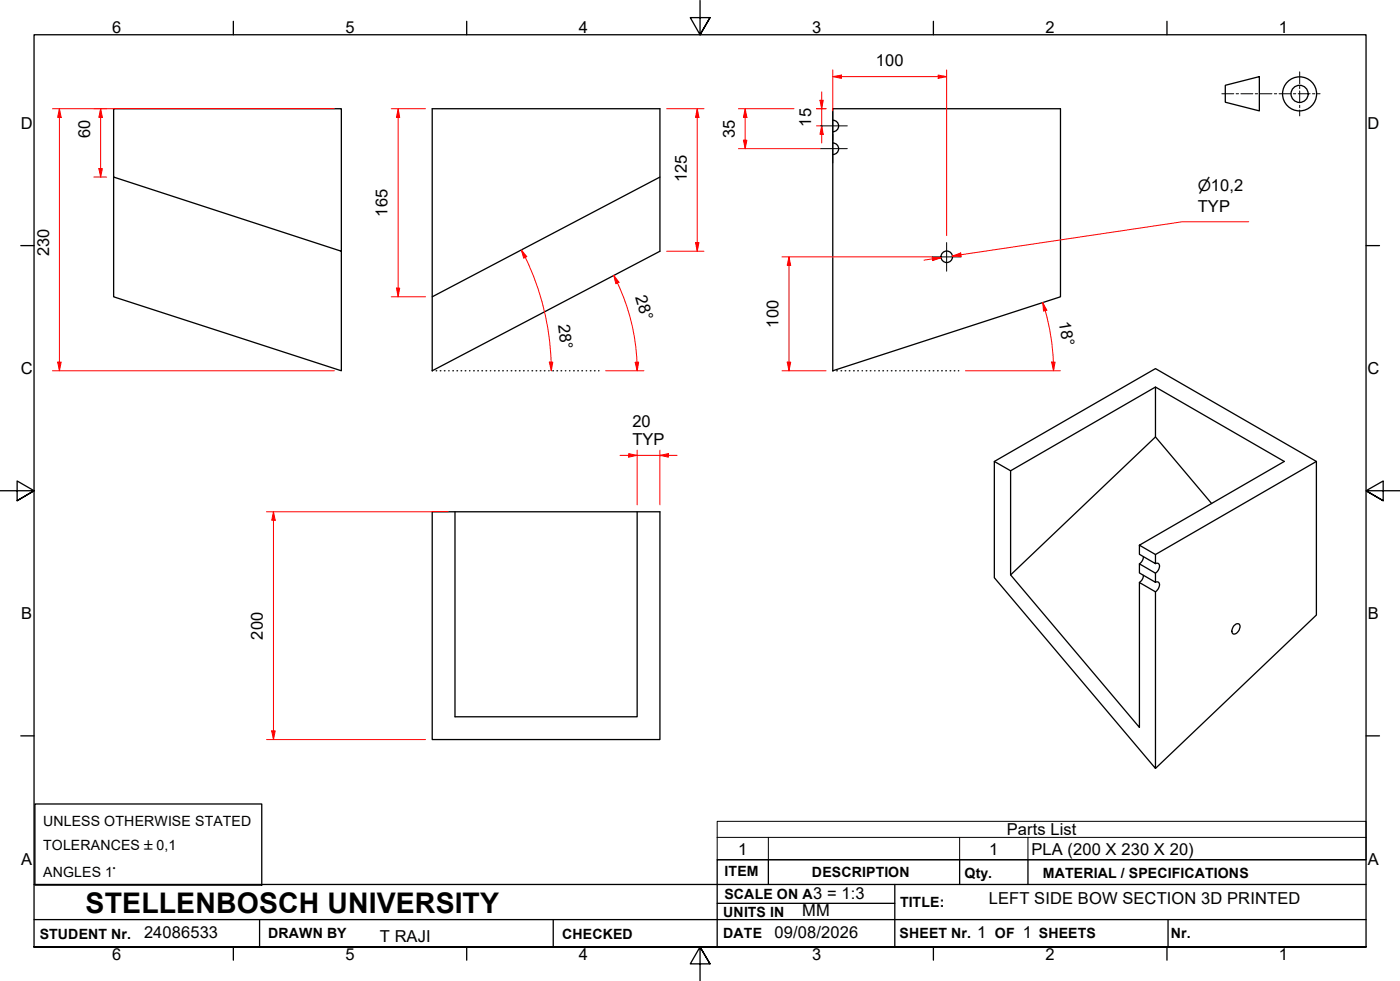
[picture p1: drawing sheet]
<svg xmlns="http://www.w3.org/2000/svg" width="410mm" height="287mm" viewBox="0 0 410 287" stroke-linecap="round" stroke-linejoin="round" font-family="sans-serif">
<!-- layer: Visible Edges(ISO) -->
<g fill="none" stroke="#000" stroke-width=".38">
<path d="M126.6 31.8h66.6v41.7l-66.6 35zM243.8 31.8h66.7v55.1l-66.7 21.6zM243.9 35.2a1.68 1.68 0 0 1 1.7 1.7 1.68 1.68 0 0 1-1.7 1.7M33.3 51.8v35.1l66.6 21.6v-76.7h-66.6v20l66.6 21.7M193.2 51.8l-66.6 35.1M243.9 41.9a1.68 1.68 0 0 1 1.7 1.6 1.68 1.68 0 0 1-1.7 1.7M338.3 113.3v14.6l-42.4 40.4M291.1 135.1l4.8 2.7v30.5l37.7 44.6v-42.4l4.7 2.7v51.7l-47.2-55.8zM291.1 135.1l47.2-27.2 47.1 27.2-47.1 27.2M295.9 137.8l42.4-24.5 37.7 21.8-42.4 24.5M338.3 127.9l16.5 19.5M385.4 135.1v44.9l-47.1 44.9"/>
<path d="M126.6 149.8h66.6v66.7h-66.6zM133.2 149.8v60h53.4v-60M333.6 159.6l4.7 2.7v2.7l-4.7-2.7zM333.6 165.1l4.7 2.7v2.6l-4.7-2.7zM334.8 163l-.3 1.2-.9 .9M334.8 168.4l-.3 1.2-.9 .9M338.3 170.4a.9 .9 0 0 1 1.2 .3 .9 .9 0 0 1-.2 1.2l-1 1.3M338.3 165l.9-.1a1.96 1.96 0 0 1-.9 2.9M361.3 183.1l.3-.2a.86 .86 0 0 1 1.3-.2 .86 .86 0 0 1 .1 1.3 1.48 1.48 0 0 1-2.1 1.4l-.2-1z"/>
<circle cx="277.2" cy="75.2" r="1.68"/>
</g>
<!-- layer: Symbols(ISO) -->
<path d="M210 245.1v-4.7h190v4.7M210 245.1v6.6h190v-6.6M210 245.1h190M225 245.1v6.6M281 245.1v6.6M301 245.1v6.6" fill="none" stroke="#000" stroke-width=".29"/>
<!-- layer: Border_0 -->
<g fill="none" stroke="#000" stroke-width=".38">
<path d="M68.3 6.2v4M136.7 6.2v4M205 .1v10.1l-2.9-5h5.8l-2.9 5 2.9-5M273.3 6.2v4M341.7 6.2v4M6.1 71.9h3.9M400 71.9h3.9M0 143.7h10l-5-2.9v5.8l5-2.9-5 2.9M410 143.7h-10l5-2.9v5.8l-5-2.9 5 2.9M6.1 215.4h3.9M400 215.4h3.9M10 277.2v-267h390v267h-390h390"/>
<path d="M68.3 277.2v3.9M136.7 277.2v3.9M273.3 277.2v3.9M341.7 277.2v3.9M207.9 282.1l-2.9-4.9 2.9 4.9h-5.8l2.9-4.9v10"/>
</g>
<!-- layer: Sketch Geometry(ISO) -->
<g fill="none" stroke="#000" stroke-width=".38">
<path d="M358.8 25l9.9-2.6v10.1l-9.9-2.6zM126.6 108.5h.1M127.7 108.5h.2M128.9 108.5h.2M130.1 108.5h.2M131.4 108.5h.1M132.6 108.5h.2M133.8 108.5h.2M135 108.5h.2M136.2 108.5h.2M137.5 108.5h.1M138.7 108.5h.2"/>
<path d="M139.9 108.5h.2M141.1 108.5h.2M142.3 108.5h.2M143.6 108.5h.1M144.8 108.5h.2M146 108.5h.2M147.2 108.5h.2M148.5 108.5h.1M149.7 108.5h.2M150.9 108.5h.2M152.1 108.5h.2M153.3 108.5h.2"/>
<path d="M154.6 108.5h.1M155.8 108.5h.2M157 108.5h.2M158.2 108.5h.2M159.4 108.5h.2M160.7 108.5h.1M161.9 108.5h.2M163.1 108.5h.2M164.3 108.5h.2M165.5 108.5h.2M166.8 108.5h.1M168 108.5h.1"/>
<path d="M169.2 108.5h.2M170.4 108.5h.2M171.6 108.5h.2M172.8 108.5h.2M174.1 108.5h.1M175.3 108.5h.1M243.8 108.5h.2M245 108.5h.2M246.3 108.5h.1M247.5 108.5h.1M248.7 108.5h.2M249.9 108.5h.2"/>
<path d="M251.1 108.5h.2M252.4 108.5h.1M253.6 108.5h.2M254.8 108.5h.2M256.1 108.5h.1M257.3 108.5h.2M258.5 108.5h.2M259.8 108.5h.1M261 108.5h.2M262.2 108.5h.2M263.5 108.5h.1M264.7 108.5h.2"/>
<path d="M265.9 108.5h.2M267.1 108.5h.2M268.4 108.5h.1M269.6 108.5h.1M270.8 108.5h.2M272 108.5h.2M273.2 108.5h.2M274.5 108.5h.2M275.7 108.5h.2M276.9 108.5h.2M278.2 108.5h.2M279.4 108.5h.2"/>
<path d="M280.6 108.5h.1M10.2 235.3h66.4v23.8h-66.4zM10 258.9h390M225 251.7v7.2M262 258.9v18.3M281 251.7v7.2M301 251.7v7.2M400 251.7h-190v25.5M10 277.2h390M10 269.2h390M76 269.2v8M162 269.2v8"/>
<path d="M210 264.4h52M342 269.2v8"/>
<circle cx="380.5" cy="27.5" r="5"/>
<circle cx="380.5" cy="27.5" r="2.51"/>
</g>
<g fill="none" stroke="#000" stroke-width=".29">
<path d="M357.8 27.4h3.5M361.9 27.4h.7M363.3 27.4h3.5M367.5 27.4h.7M368.9 27.4h3.5M373.1 27.4h.7M374.5 27.4h3.5M378.7 27.4h.7M380.1 27.4h3.5M380.6 21v3.5M380.6 25.2v.7M380.6 26.6v3.5"/>
<path d="M380.6 30.8v.7M380.6 32.2v1.7M384.3 27.4h.7M385.7 27.4h.8"/>
</g>
<!-- layer: Center Mark(ISO) -->
<path d="M273 75.2h8.4M277.2 71v8.4" fill="none" stroke="#000" stroke-width=".29"/>
<!-- layer: Dimensions(ISO) -->
<path d="M281.4 74.6l-2.5 .3" fill="none" stroke="#f00" stroke-width=".29"/>
<path d="M278.9 74.9l2.4-.8 .1 1z" fill="#f00"/>
<path d="M275.5 75.5l-2.5 .3M278.9 74.9l2.4-.8 .1 1z" fill="none" stroke="#f00" stroke-width=".29"/>
<path d="M273 75.3l2.5 .2-2.4 .8z" fill="#f00"/>
<path d="M273 75.3l2.5 .2-2.4 .8zM273 75.8l-2.4 .4M365.6 64.9h-19.4l-67.3 10M80.1 149.8v2.5" fill="none" stroke="#f00" stroke-width=".29"/>
<path d="M80.1 149.8l.5 2.5h-1z" fill="#f00"/>
<path d="M80.1 149.8l.5 2.5h-1zM80.1 213.9v2.6" fill="none" stroke="#f00" stroke-width=".29"/>
<path d="M79.6 213.9h1l-.5 2.6z" fill="#f00"/>
<path d="M17.4 31.8v2.6M78 149.8h53.3M80.1 152.3v61.6M78 216.5h46.6M79.6 213.9h1l-.5 2.6z" fill="none" stroke="#f00" stroke-width=".29"/>
<path d="M17.4 31.8l.5 2.6h-1z" fill="#f00"/>
<path d="M17.4 31.8l.5 2.6h-1zM17.4 106v2.5" fill="none" stroke="#f00" stroke-width=".29"/>
<path d="M16.9 106h1l-.5 2.5z" fill="#f00"/>
<path d="M15.4 31.8h82.5M17.4 34.4v71.6M204.2 31.8v2.6M15.4 108.5h82.5M16.9 106h1l-.5 2.5z" fill="none" stroke="#f00" stroke-width=".29"/>
<path d="M204.2 31.8l.5 2.6h-1.1z" fill="#f00"/>
<path d="M204.2 31.8l.5 2.6h-1.1zM204.2 71v2.5" fill="none" stroke="#f00" stroke-width=".29"/>
<path d="M203.6 71h1.1l-.5 2.5z" fill="#f00"/>
<path d="M116.6 31.8v2.6M195.2 31.8h10.9M204.2 34.4v36.6M195.2 73.5h10.9M203.6 71h1.1l-.5 2.5z" fill="none" stroke="#f00" stroke-width=".29"/>
<path d="M116.6 31.8l.4 2.6h-.9z" fill="#f00"/>
<path d="M116.6 31.8l.4 2.6h-.9zM116.6 84.3v2.6" fill="none" stroke="#f00" stroke-width=".29"/>
<path d="M116.1 84.3h.9l-.4 2.6z" fill="#f00"/>
<path d="M114.6 31.8h10M116.6 34.4v49.9M114.6 86.9h10M116.1 84.3h.9l-.4 2.6zM184.1 133.3h2.5" fill="none" stroke="#f00" stroke-width=".29"/>
<path d="M184.1 132.8l2.5 .5-2.5 .5z" fill="#f00"/>
<path d="M184.1 132.8l2.5 .5-2.5 .5zM193.2 133.3h2.5" fill="none" stroke="#f00" stroke-width=".29"/>
<path d="M193.2 133.3l2.5-.5v1z" fill="#f00"/>
<path d="M179.7 80.6l1.1 2.3M181.5 133.3h2.6M186.6 133.3h6.6M186.6 131.8v16M193.2 133.3l2.5-.5v1zM193.2 131.8v16M195.7 133.3h2.5" fill="none" stroke="#f00" stroke-width=".29"/>
<path d="M179.7 80.6l1.5 2-.9 .5z" fill="#f00"/>
<path d="M179.7 80.6l1.5 2-.9 .5zM186.5 106l.1 2.5" fill="none" stroke="#f00" stroke-width=".29"/>
<path d="M186 106.1l1-.1-.4 2.5z" fill="#f00"/>
<path d="M180.8 82.9a60 60 0 0 1 5.7 23.1M305.3 88.5l.7 2.4M177.4 108.5h11.1M186 106.1l1-.1-.4 2.5z" fill="none" stroke="#f00" stroke-width=".29"/>
<path d="M305.3 88.5l1.2 2.3-.9 .3z" fill="#f00"/>
<path d="M305.3 88.5l1.2 2.3-.9 .3zM308.4 106l.1 2.5" fill="none" stroke="#f00" stroke-width=".29"/>
<path d="M307.9 106h1l-.4 2.5z" fill="#f00"/>
<path d="M243.8 22.4h2.6M306 90.9l1.7 7.5 .7 7.6M282.7 108.5h27.8M307.9 106h1l-.4 2.5z" fill="none" stroke="#f00" stroke-width=".29"/>
<path d="M243.8 22.4l2.6-.4v.9z" fill="#f00"/>
<path d="M243.8 22.4l2.6-.4v.9zM274.7 22.4h2.5" fill="none" stroke="#f00" stroke-width=".29"/>
<path d="M274.7 22l2.5 .4-2.5 .5z" fill="#f00"/>
<path d="M243.8 20.5v12.2M246.4 22.4h28.3M274.7 22l2.5 .4-2.5 .5zM277.2 20.5v48.5M231 75.2v2.5" fill="none" stroke="#f00" stroke-width=".29"/>
<path d="M231 75.2l.5 2.5h-1z" fill="#f00"/>
<path d="M231 75.2l.5 2.5h-1zM231 106v2.5" fill="none" stroke="#f00" stroke-width=".29"/>
<path d="M230.5 106h1l-.5 2.5z" fill="#f00"/>
<path d="M218.2 31.8v2.6M229 75.2h44M231 77.7v28.3M229 108.5h12.9M230.5 106h1l-.5 2.5z" fill="none" stroke="#f00" stroke-width=".29"/>
<path d="M218.2 31.8l.5 2.6h-1z" fill="#f00"/>
<path d="M218.2 31.8l.5 2.6h-1zM218.2 41v2.5" fill="none" stroke="#f00" stroke-width=".29"/>
<path d="M217.7 41h1l-.5 2.5z" fill="#f00"/>
<path d="M216.2 31.8h16.3M218.2 34.4v6.6M239.1 31.8h2.8M216.2 43.5h24.1M217.7 41h1l-.5 2.5zM152.7 73.2l1.1 2.2" fill="none" stroke="#f00" stroke-width=".29"/>
<path d="M152.7 73.2l1.5 1.9-.8 .5z" fill="#f00"/>
<path d="M152.7 73.2l1.5 1.9-.8 .5zM161.4 106v2.5" fill="none" stroke="#f00" stroke-width=".29"/>
<path d="M160.8 106h1.1l-.5 2.5z" fill="#f00"/>
<path d="M29.5 31.8v2.6M153.8 75.4a76.1 76.1 0 0 1 7.6 30.6M160.8 106h1.1l-.5 2.5z" fill="none" stroke="#f00" stroke-width=".29"/>
<path d="M29.5 31.8l.5 2.6h-1z" fill="#f00"/>
<path d="M29.5 31.8l.5 2.6h-1zM29.5 49.4v2.4" fill="none" stroke="#f00" stroke-width=".29"/>
<path d="M29 49.4h1l-.5 2.4z" fill="#f00"/>
<path d="M27.5 31.8h3.7M29.5 34.4v15M240.6 29.4v2.4M27.5 51.8h3.7M29 49.4h1l-.5 2.4z" fill="none" stroke="#f00" stroke-width=".29"/>
<path d="M240.1 29.4h.9l-.4 2.4z" fill="#f00"/>
<path d="M240.1 29.4h.9l-.4 2.4zM240.6 36.8v2.5" fill="none" stroke="#f00" stroke-width=".29"/>
<path d="M240.6 36.8l.4 2.5h-.9z" fill="#f00"/>
<path d="M239.1 31.8h2.8M239.1 36.8h1.2M240.6 36.8l.4 2.5h-.9zM240.6 26.9v2.5M240.6 31.8v5M240.6 39.3v2.6" fill="none" stroke="#f00" stroke-width=".29"/>
<!-- layer: Center Mark(ISO) -->
<path d="M240.3 36.8h7.8M243.8 32.7v8.3M243.8 39.3v8.4M240.3 43.5h7.8" fill="none" stroke="#000" stroke-width=".29"/>
<text font-size="8.3" x="25.1" y="267.2">STELLENBOSCH UNIVERSITY</text>
<g font-size="4.8">
<text x="32.8" y="9.7">6</text>
<text x="101.2" y="9.7">5</text>
<text x="169.5" y="9.7">4</text>
<text x="237.8" y="9.7">3</text>
<text x="306.1" y="9.7">2</text>
<text x="374.5" y="9.7">1</text>
<text x="256.5" y="19.4">100</text>
<text x="6.1" y="37.8">D</text>
<text x="26.4" y="40.4" transform="rotate(-90 26.4 40.4)">60</text>
<text x="215.1" y="40.4" transform="rotate(-90 215.1 40.4)">35</text>
<text x="237.5" y="37.1" transform="rotate(-90 237.5 37.1)">15</text>
<text x="400.4" y="37.8">D</text>
<text x="201.1" y="53.4" transform="rotate(-90 201.1 53.4)">125</text>
<text x="113.5" y="63.5" transform="rotate(-90 113.5 63.5)">165</text>
<text x="350.7" y="61.9">TYP</text>
<text x="14.4" y="75.1" transform="rotate(-90 14.4 75.1)">230</text>
<text x="186" y="87.1" transform="rotate(74 186 87.1)">28°</text>
<text x="163.4" y="95.1" transform="rotate(83 163.4 95.1)">28°</text>
<text x="228" y="95.9" transform="rotate(-90 228 95.9)">100</text>
<text x="310.1" y="94.3" transform="rotate(81 310.1 94.3)">18°</text>
<text x="6.1" y="109.6">C</text>
<text x="400.4" y="109.6">C</text>
<text x="185.2" y="125">20</text>
<text x="185.2" y="130.3">TYP</text>
<text x="6.2" y="181.3">B</text>
<text x="400.5" y="181.3">B</text>
<text x="77" y="187.2" transform="rotate(-90 77 187.2)">200</text>
<text x="294.8" y="244.5">Parts List</text>
<text x="216.2" y="250.1">1</text>
<text x="289.6" y="250.1">1</text>
<text x="302" y="250.2">PLA (200 X 230 X 20)</text>
<text x="6.2" y="253.1">A</text>
<text x="400.5" y="253.1">A</text>
<text x="238.1" y="263.2">3 = 1:3</text>
<text x="234.9" y="268.2">MM</text>
<text x="289.6" y="264.6">LEFT SIDE BOW SECTION 3D PRINTED</text>
<text x="42.2" y="274.5">24086533</text>
<text x="111.2" y="275.7">T RAJI</text>
<text x="226.8" y="274.5">09/08/2026</text>
<text x="286.1" y="274.5">1</text>
<text x="299.5" y="274.7">1</text>
<text x="32.8" y="281.1">6</text>
<text x="101.2" y="281.1">5</text>
<text x="169.5" y="281.1">4</text>
<text x="237.8" y="281.1">3</text>
<text x="306.1" y="281.1">2</text>
<text x="374.5" y="281.1">1</text>
</g>
<text font-size="4.6" x="350.7" y="55.8">⌀10,2</text>
<g font-size="4.1">
<text x="12.6" y="241.7">UNLESS OTHERWISE STATED</text>
<text x="12.6" y="248.7">TOLERANCES ±0,1</text>
<text x="12.6" y="256.8">ANGLES 1°</text>
<text x="212.2" y="256.5">ITEM</text>
<text x="237.7" y="256.7">DESCRIPTION</text>
<text x="282.4" y="256.9">Qty.</text>
<text x="305.4" y="256.9">MATERIAL / SPECIFICATIONS</text>
<text x="212.1" y="263">SCALE ON A</text>
<text x="211.8" y="268.4">UNITS IN</text>
<text x="263.5" y="265.6">TITLE:</text>
<text x="11.6" y="274.8">STUDENT Nr.</text>
<text x="78.5" y="274.6">DRAWN BY</text>
<text x="164.6" y="274.8">CHECKED</text>
<text x="211.8" y="274.6">DATE</text>
<text x="263.4" y="274.6">SHEET Nr.</text>
<text x="291.3" y="274.6">OF</text>
<text x="304.2" y="274.6">SHEETS</text>
<text x="342.8" y="274.5">Nr.</text>
</g>
</svg>
